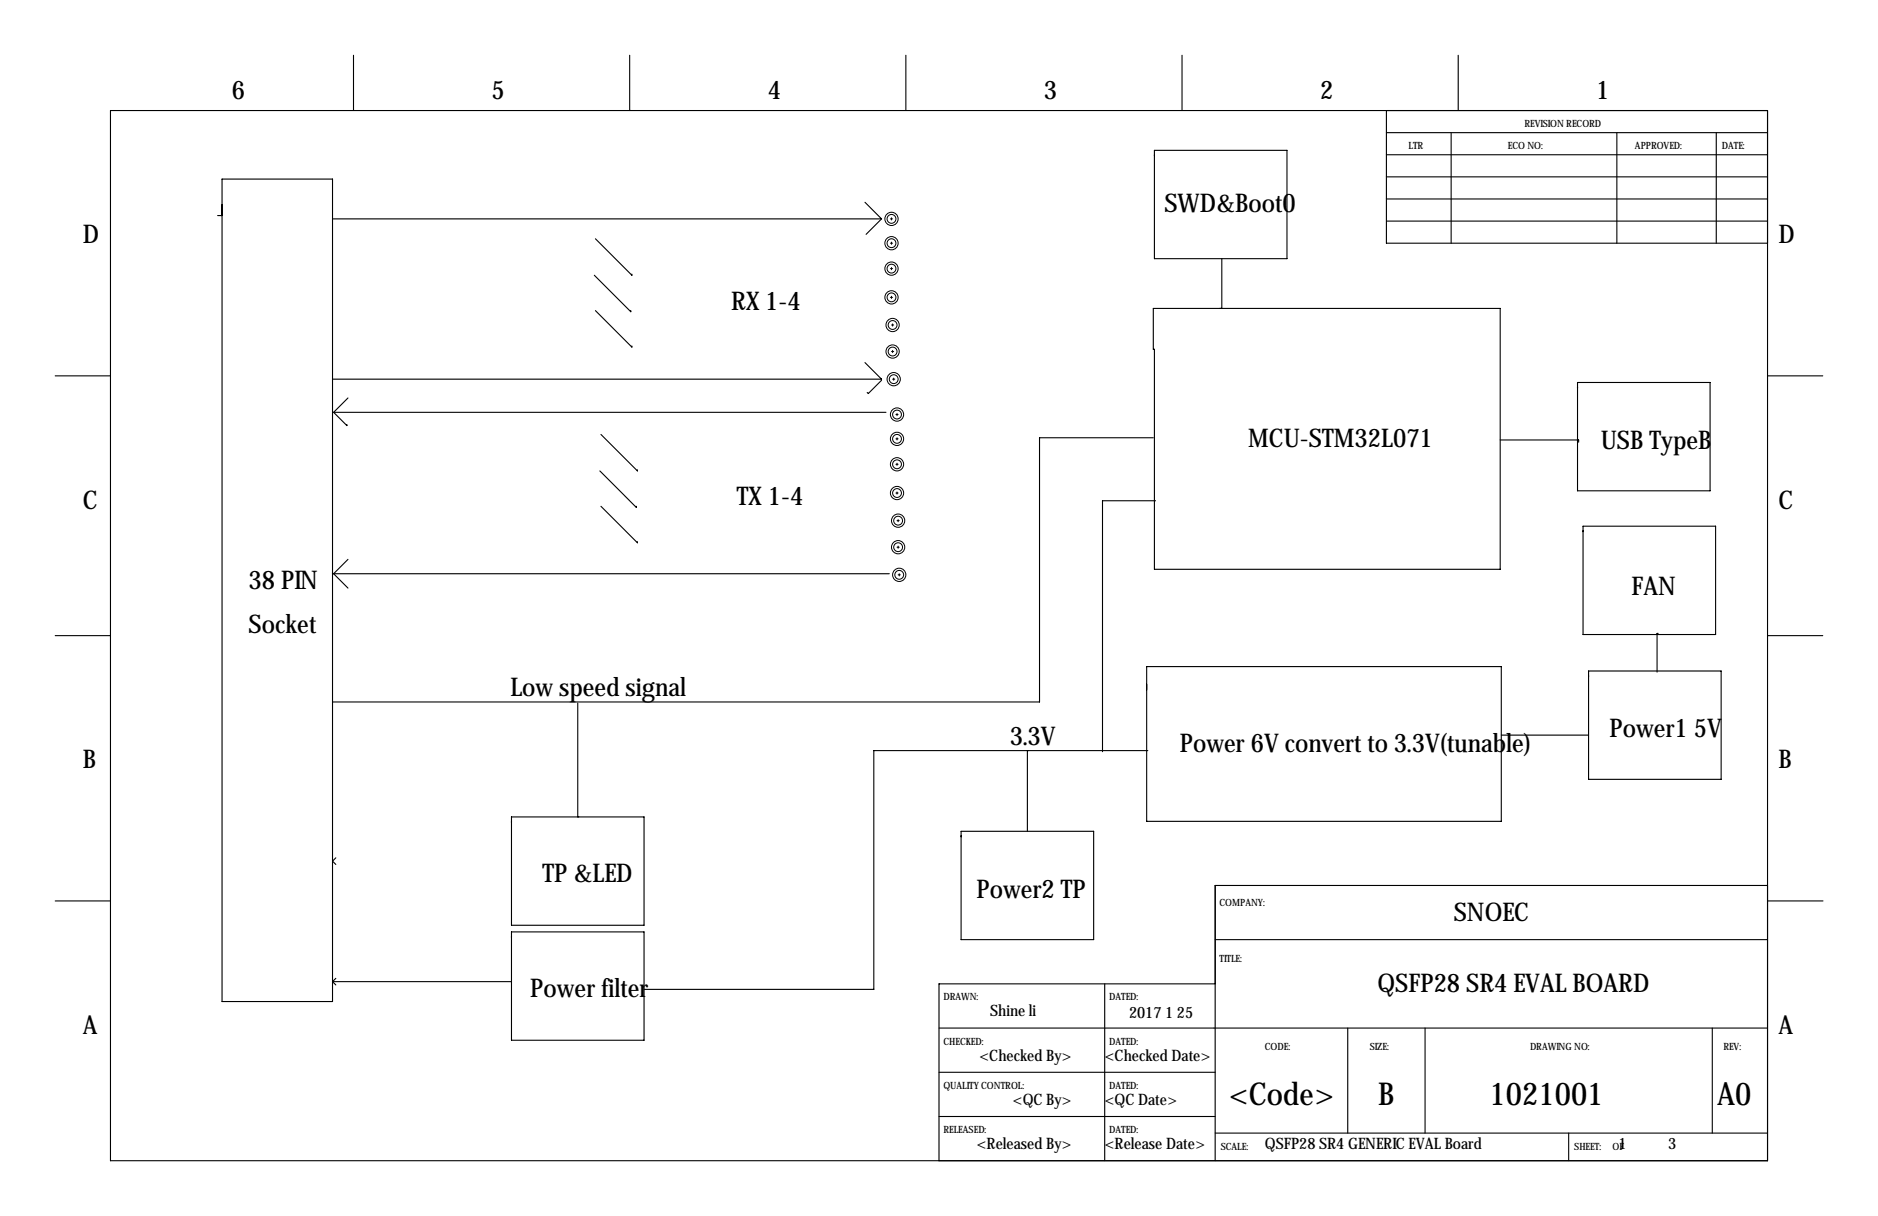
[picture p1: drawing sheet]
<svg xmlns="http://www.w3.org/2000/svg" width="432mm" height="279mm" viewBox="0 0 432 279" stroke-linecap="round" stroke-linejoin="round" font-family="sans-serif">
<g fill="none" stroke="#000" stroke-width=".25">
<path d="M81.3 12.7v12.7M144.8 12.7v12.7M208.3 12.7v12.7M271.8 12.7v12.7M335.3 12.7v12.7M25.4 25.4h381v241.3h-381zM265.4 34.5h30.5v24.9h-30.5zM318.8 30.5h87.6M318.8 35.6h87.6M318.8 25.4v30.5h87.6M333.7 30.5v25.4M371.8 30.5v25.4"/>
<path d="M394.6 30.5v25.4M50 49.5h1.1M51.1 41.1h25.4v189h-25.4zM76.5 50.3h126.2M136.9 54.9l8.4 8.3v-.2M198.9 46.5l3.8 3.8M202.7 50.3l-3.6 3.5M280.9 59.4v11.5M318.8 45.7h87.6M318.8 50.8h87.6M318.8 40.6h87.6M136.7 63.2l8.3 8.4v-.2"/>
<path d="M136.9 71.4l8.4 8.4v-.3M265.2 70.9h79.7v59.9h-79.5v-50.5h-.2zM12.7 86.4h12.7M76.7 94.7h127M76.7 94.7l3.1 3.1v-.3M80 91.4l-3.3 3.3M138.2 99.8l8.4 8.4v-.3M198.9 83.3l3.8 3.8h-126.2M202.7 87.4l-3.1 3-.2-.2M362.7 87.9h30.5v24.9h-30.5zM406.4 86.4h12.7M137.9 108.2l8.4 8.4v-.3"/>
<path d="M138.2 116.3l8.4 8.4v-.2M265.2 100.6h-26.2v60.7h-162.5M265.7 115.1h-12.2v57.6M344.9 101.1h18.1v.5M76.5 131.8h128M80 128.5l-3.3 3.3 3.3 3.3M364 120.9h30.5v24.9h-30.5zM12.7 146h12.7M263.7 153.2h81.5v35.5h-81.5zM365.3 154.2h30.4v24.9h-30.4zM381.3 145.5h-.3v8.9M406.4 146h12.7"/>
<path d="M132.8 161.5v26.2M236.2 172.5v18.5M263.9 172.5h-63v54.8h-52.8M345.2 168.9h20.1M77.2 197.1l-.7 .8 .7 .7M117.6 187.7h30.5v24.9h-30.5zM221 191h30.5v24.9h-30.5zM12.7 207h12.7M117.6 214.1h30.5v24.9h-30.5zM279.4 215.9h127M406.4 203.5h-127v63.2M406.5 207h12.7"/>
<path d="M76.5 225.6h41.1M76.5 225.6l.7 .7M77.2 224.8l-.7 .8M215.9 236.2h190.5M254 226.1v40.6M279.4 226.1h-63.5v40.6M309.9 236.2v24.1M327.7 236.2v24.1M393.7 236.2v24.1M215.9 246.4h63.5M215.9 256.5h63.5M279.4 260.3h127"/>
<path d="M360.7 260.3v6.4"/>
</g>
<g fill="none" stroke="#000" stroke-width=".23">
<path d="M204.7 50.3h.5M204.7 55.9h.5M205 50v.5M205 55.6v.5M204.7 61.7h.5M204.7 68.3h.5M205 61.5v.5M205 68.1v.5M205 74.7h.5M205.2 74.4v.5M205 80.8h.5M205.2 80.5v.5"/>
<path d="M205.2 87.1h.5M205.5 86.9v.5M206 95.2h.5M206.2 95v.5M206 100.8h.5M206 106.7h.5M206 113.3h.5M206.2 100.6v.5M206.2 106.4v.5M206.2 113v.5M206.2 119.6h.6M206.5 119.4v.5"/>
<path d="M206.2 125.7h.6M206.5 125.5v.5M206.5 132.1h.5M206.8 131.8v.5"/>
<circle cx="205" cy="50.3" r="1.52"/>
<circle cx="205" cy="55.9" r="1.52"/>
<circle cx="205" cy="50.3" r="1.02"/>
<circle cx="205" cy="55.9" r="1.02"/>
<circle cx="205" cy="68.3" r="1.52"/>
<circle cx="205" cy="61.7" r="1.52"/>
<circle cx="205" cy="68.3" r="1.02"/>
<circle cx="205" cy="61.7" r="1.02"/>
<circle cx="205.2" cy="74.7" r="1.52"/>
<circle cx="205.2" cy="74.7" r="1.02"/>
<circle cx="205.2" cy="80.8" r="1.52"/>
<circle cx="205.2" cy="80.8" r="1.02"/>
<circle cx="205.5" cy="87.1" r="1.52"/>
<circle cx="205.5" cy="87.1" r="1.02"/>
<circle cx="206.2" cy="95.2" r="1.52"/>
<circle cx="206.2" cy="95.2" r="1.02"/>
<circle cx="206.2" cy="100.8" r="1.52"/>
<circle cx="206.2" cy="113.3" r="1.52"/>
<circle cx="206.2" cy="106.7" r="1.52"/>
<circle cx="206.2" cy="100.8" r="1.02"/>
<circle cx="206.2" cy="113.3" r="1.02"/>
<circle cx="206.2" cy="106.7" r="1.02"/>
<circle cx="206.5" cy="119.6" r="1.52"/>
<circle cx="206.5" cy="119.6" r="1.02"/>
<circle cx="206.5" cy="125.7" r="1.52"/>
<circle cx="206.5" cy="125.7" r="1.02"/>
<circle cx="206.8" cy="132.1" r="1.52"/>
<circle cx="206.8" cy="132.1" r="1.02"/>
</g>
<g font-size="7.3">
<text x="282.6" y="253.9">&lt;Code&gt;</text>
<text x="316.9" y="253.9">B</text>
<text x="342.5" y="253.9">1021001</text>
<text x="394.8" y="253.9">A0</text>
</g>
<g font-size="5.9">
<text x="53.3" y="22.9">6</text>
<text x="113" y="22.9">5</text>
<text x="176.5" y="22.9">4</text>
<text x="240" y="22.9">3</text>
<text x="303.5" y="22.9">2</text>
<text x="367" y="22.9">1</text>
<text x="267.7" y="48.8">SWD&amp;Boot0</text>
<text x="19" y="55.9">D</text>
<text x="408.9" y="55.9">D</text>
<text x="168.1" y="71.1">RX 1-4</text>
<text x="287" y="102.6">MCU-STM32L071</text>
<text x="368" y="103.1">USB TypeB</text>
<text x="19" y="116.8">C</text>
<text x="169.4" y="116.1">TX 1-4</text>
<text x="408.9" y="116.8">C</text>
<text x="57.1" y="135.4">38 PIN</text>
<text x="375.2" y="136.7">FAN</text>
<text x="57.1" y="145.5">Socket</text>
<text x="117.3" y="160">Low speed signal</text>
<text x="232.2" y="171.2">3.3V</text>
<text x="271.3" y="172.7">Power 6V convert to 3.3V(tunable)</text>
<text x="370.1" y="169.4">Power1 5V</text>
<text x="19" y="176.5">B</text>
<text x="408.9" y="176.5">B</text>
<text x="124.7" y="202.7">TP &amp;LED</text>
<text x="224.5" y="206.2">Power2 TP</text>
<text x="334.2" y="211.5">SNOEC</text>
<text x="121.9" y="229.1">Power filter</text>
<text x="316.7" y="228">QSFP28 SR4 EVAL BOARD</text>
<text x="19" y="237.5">A</text>
<text x="408.9" y="237.5">A</text>
</g>
<g font-size="3.6">
<text x="227.7" y="233.4">Shine li</text>
<text x="259.6" y="233.9">2017 1 25</text>
<text x="225.2" y="243.8">&lt;Checked By&gt;</text>
<text x="254" y="243.8">&lt;Checked Date&gt;</text>
<text x="232.9" y="253.9">&lt;QC By&gt;</text>
<text x="254" y="253.9">&lt;QC Date&gt;</text>
<text x="224.6" y="264.1">&lt;Released By&gt;</text>
<text x="254" y="264.1">&lt;Release Date&gt;</text>
<text x="290.8" y="264.1">QSFP28 SR4 GENERIC EVAL Board</text>
<text x="372.1" y="264.1">1</text>
<text x="383.5" y="264.1">3</text>
</g>
<g font-size="2.3">
<text x="350.5" y="29.2">REVISION RECORD</text>
<text x="323.8" y="34.3">LTR</text>
<text x="346.7" y="34.3">ECO NO:</text>
<text x="375.9" y="34.3">APPROVED:</text>
<text x="395.9" y="34.3">DATE:</text>
<text x="280.4" y="208.3">COMPANY:</text>
<text x="280.4" y="221">TITLE:</text>
<text x="216.9" y="229.9">DRAWN:</text>
<text x="255" y="229.9">DATED:</text>
<text x="216.9" y="240">CHECKED:</text>
<text x="255" y="240">DATED:</text>
<text x="290.8" y="241.3">CODE:</text>
<text x="315" y="241.3">SIZE:</text>
<text x="351.8" y="241.3">DRAWING NO:</text>
<text x="396.2" y="241.3">REV:</text>
<text x="216.9" y="250.2">QUALITY CONTROL:</text>
<text x="255" y="250.2">DATED:</text>
<text x="216.9" y="260.3">RELEASED:</text>
<text x="255" y="260.3">DATED:</text>
<text x="280.7" y="264.2">SCALE:</text>
<text x="361.9" y="264.2">SHEET:</text>
<text x="370.8" y="264.2">OF</text>
</g>
</svg>
